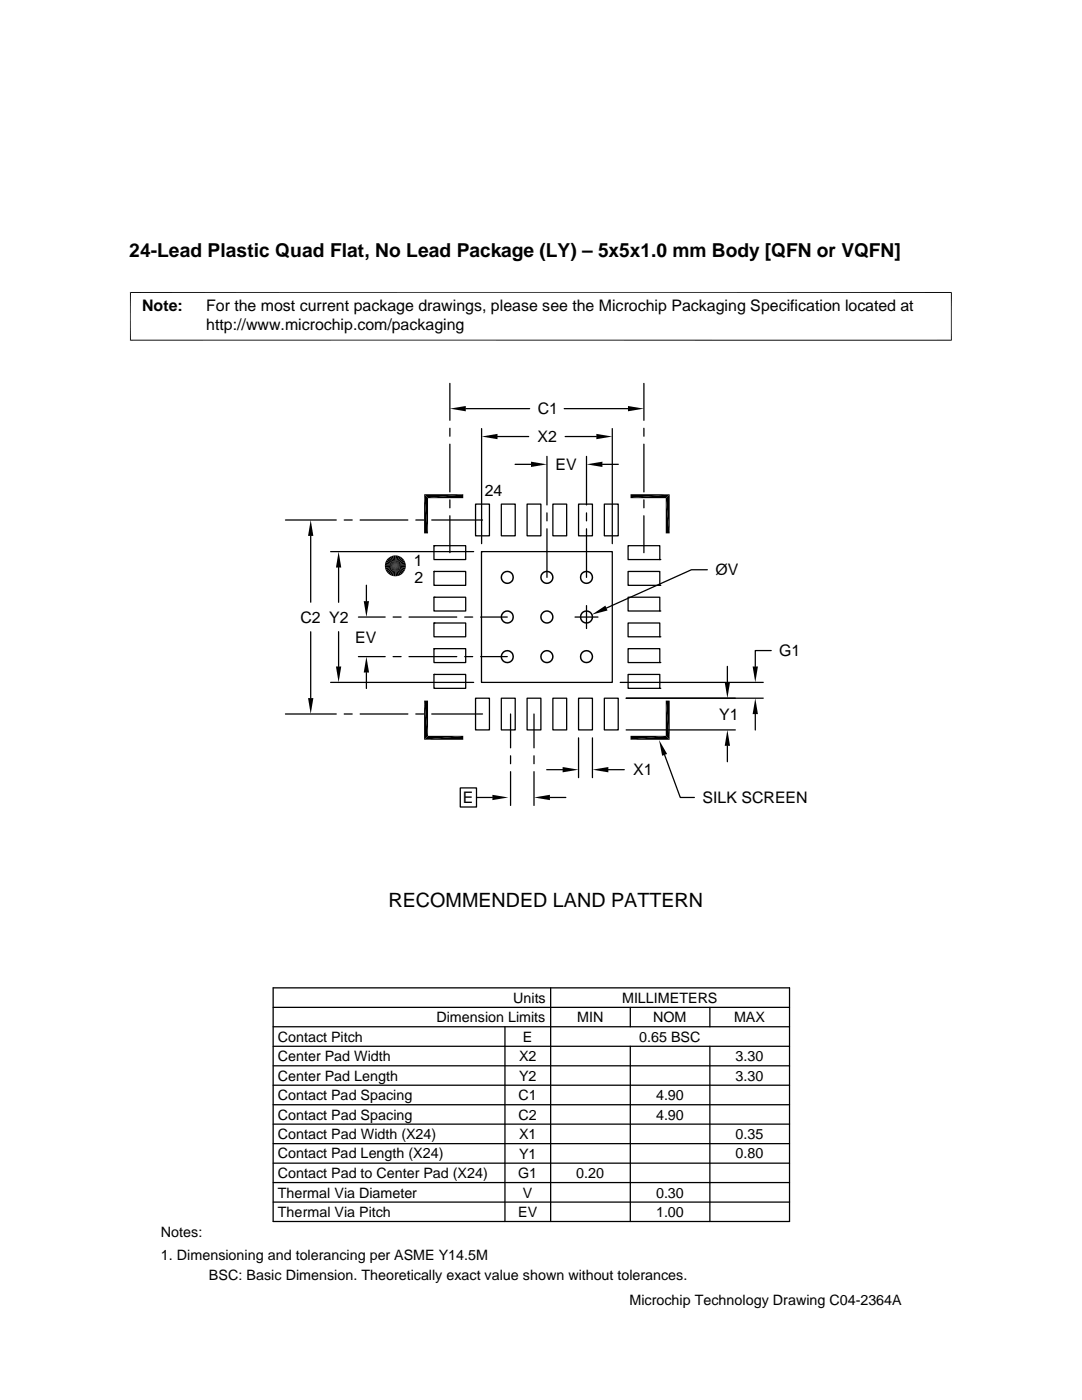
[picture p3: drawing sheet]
<svg xmlns="http://www.w3.org/2000/svg" width="216mm" height="279mm" viewBox="0 0 216 279" stroke-linecap="round" stroke-linejoin="round" font-family="sans-serif">
<g fill="none" stroke="#000" stroke-width=".25">
<path d="M89.8 76.5v7.4M128.5 76.5v7.4M89.8 85.5v1.6M89.8 88.6v9.6M89.8 99.8v1.5M92.9 81.6h12.8M96.1 85.5v23M99.3 87.1h6.2M102.8 92.7h3.2M109.1 91.1v9.7M112.6 81.6h12.7M112.8 87.1h6.2"/>
<path d="M117 91.1v9.7M120.2 92.7h3.2M122.2 85.5v23M128.5 85.5v1.6M128.5 88.6v9.6M128.5 99.8v1.5M57 103.8h10.1M62 107v13.2M66 110.1h28.5M67.6 113.3v6.9M68.7 103.8h1.6M71.9 103.8h9.5"/>
<path d="M73.1 116.8v3.2M83 103.8h1.6M86.1 103.8h10.2M86.6 108.9h6.3v2.8h-6.3zM86.6 108.9h.1M86.6 114h6.3v2.8h-6.3zM86.6 114h.1M86.6 119.2h6.3v2.7h-6.3zM86.6 119.2h.1M89.8 102.9v7.4M94.9 100.6h2.8v6.3h-2.8zM96.1 110.1h26.1v26.1h-26.1z"/>
<path d="M96.1 110.1h.1M100 100.6h2.8v6.3h-2.8zM105.2 100.6h2.7v6.3h-2.7zM109.1 102.4v1.5M109.1 105.5v9.7M110.3 100.6h2.8v6.3h-2.8zM115.4 100.6h2.8v6.3h-2.8zM117 102.4v1.5M117 105.5v9.7M120.6 100.6h2.8v6.3h-2.8zM125.3 119.2h6.4v2.7h-6.4zM125.3 114h6.4v2.8h-6.4z"/>
<path d="M125.3 108.9h6.4v2.8h-6.4zM128.5 102.9v7.4M131.7 116.8h.1M131.7 111.7h.1M141.1 113.7h-3.1l-17 7.6M62 126.1v13.2M66 136.2h28.5M67.6 126.1v6.9M71.5 131h5.4M71.5 123.1h5.4M73.1 134.2v3.2M78.4 131h1.6"/>
<path d="M78.4 123.1h1.6M81.6 131h9.5M81.6 123.1h9.5M86.6 124.3h6.3v2.8h-6.3zM86.6 124.3h.1M86.6 129.5h6.3v2.7h-6.3zM86.6 129.5h.1M86.6 134.6h6.3v2.8h-6.3zM86.6 134.6h.1M92.7 131h1.6M92.7 123.1h1.6M94.9 139.3h2.8v6.4h-2.8z"/>
<path d="M95.9 131h5.3M95.9 123.1h5.3M100 139.3h2.8v6.4h-2.8zM105.2 139.3h2.7v6.4h-2.7zM110.3 139.3h2.8v6.4h-2.8zM114.7 123.1h4.6M115.4 139.3h2.8v6.4h-2.8zM117 120.9v4.5M120.6 139.3h2.8v6.4h-2.8zM123.8 136.2h28.5M124.9 139.3h27.4M125.3 134.6h6.4v2.8h-6.4z"/>
<path d="M125.3 129.5h6.4v2.7h-6.4zM125.3 124.3h6.4v2.8h-6.4zM131.7 137.4h.1M131.7 132.2h.1M131.7 127.1h.1M131.7 121.9h.1M145.1 133v3.2M153.9 129.8h-3.2v3.2M57 142.5h10.1M68.7 142.5h1.6M71.9 142.5h9.5M83 142.5h1.6"/>
<path d="M86.1 142.5h10.2M91.8 157.2h3.3v3.9h-3.3zM95.1 159.2h3.2M101.9 142.5v6.7M101.9 150.8v1.6M101.9 154v6.7M106.6 142.5v6.7M106.6 150.8v1.6M106.6 154v6.7M109.1 153.6h3.2M109.7 159.2h3.2M115.4 147.3v7.9"/>
<path d="M118.2 147.3v7.9M121.4 153.6h3.2M124.9 145.7h21.8M132.6 150.6l3.1 8.6h2.9M145.1 148.8v3.2M150.7 142.5v3.2M54.5 197.1h103v46.7h-103zM109.9 197.1v46.7M54.5 201h103M54.5 204.9h103M54.5 212.7h103M54.5 208.8h103"/>
<path d="M54.5 216.6h103M100.8 204.9v38.9M125.8 201v3.9M125.8 208.8v35M141.6 201v3.9M141.6 208.8v35M54.5 224.3h103M54.5 228.2h103M54.5 236h103M54.5 232.1h103M54.5 220.5h103M54.5 239.9h103"/>
</g>
<g fill="none" stroke="#000" stroke-width=".3">
<circle cx="101.2" cy="115.2" r="1.18"/>
<circle cx="109.1" cy="115.2" r="1.19"/>
<circle cx="117" cy="115.2" r="1.19"/>
<circle cx="101.2" cy="123.1" r="1.19"/>
<circle cx="101.2" cy="131" r="1.18"/>
<circle cx="109.1" cy="123.1" r="1.19"/>
<circle cx="109.1" cy="131" r="1.19"/>
<circle cx="117" cy="123.1" r="1.19"/>
<circle cx="117" cy="131" r="1.19"/>
</g>
<path d="M26 58.3v9.7M189.8 58.3v9.7M189.9 58.4h-164M25.9 67.9h164" fill="none" stroke="#000" stroke-width=".2"/>
<g fill="#000">
<path d="M84.6 98.6h7.8l-7 .8zM85.4 99.4l7-.8v.8zM89.8 81.6l3.1-.6v1.1zM96.1 87.1l3.2-.5v1.1zM106 92.1l3.1 .6-3.1 .5zM119 86.6l3.2 .5-3.2 .6zM117 92.7l3.2-.6v1.1zM125.3 81l3.2 .6-3.2 .5zM125.8 98.6h7.8l-7.8 .8zM125.8 99.4l7.8-.8-.8 .8zM132.8 99.4l.8 7h-.8zM132.8 99.4l.8-.8v7.8z"/>
<path d="M62 103.8l.5 3.2h-1zM67.6 110.1l.5 3.2h-1.1zM72.6 120h1l-.5 3.1zM76.8 113.3l2.1-.4-2 .8zM76.9 112.1l2 .8-2.1-.4zM76.9 113.7l2-.8-1.8 1.2zM77.1 111.8l1.8 1.1-2-.8zM77.1 114.1l1.8-1.2-1.5 1.5zM77.4 111.4l1.5 1.5-1.8-1.1zM78.9 112.9l-1.2 1.8-.3-.3zM77.4 111.4l.3-.2 1.2 1.7zM78.9 112.9l-.8 2-.4-.2z"/>
<path d="M77.7 111.2l.4-.2 .8 1.9zM78.9 112.9l-.4 2.1-.4-.1zM78.1 111l.4-.1 .4 2zM78.9 112.9l.8 2-.4 .1zM79.3 110.9l.4 .1-.8 1.9zM78.9 112.9l1.2 1.8-.4 .2zM79.7 111l.4 .2-1.2 1.7zM78.9 112.9l1.5 1.5-.3 .3zM80.1 111.2l.3 .2-1.5 1.5zM78.9 112.9l1.7 1.2-.2 .3zM78.9 112.9l1.5-1.5 .2 .4zM78.9 112.9l1.9 .8-.2 .4z"/>
<path d="M78.9 112.9l1.7-1.1 .2 .3zM78.9 112.9l2 .4-.1 .4zM78.9 112.9l1.9-.8 .1 .4zM84.6 98.6l.8 7.8h-.8zM84.6 98.6l.8 .8v7zM61.5 139.3h1l-.5 3.2zM67 133h1.1l-.5 3.2zM73.1 131l.5 3.2h-1zM118.1 122.7l2.7-1.8 .4 .9zM132.8 139.8l.8 7.8-.8-.7zM132.8 139.8h.8v7.8zM144.6 136.2h1.1l-.6 3.1z"/>
<path d="M150.2 133h1l-.5 3.2zM84.6 139.8l.8 7.1-.8 .7zM84.6 139.8h.8v7.1zM84.6 147.6l7.8-.7v.7zM85.4 146.9h7l-7.8 .7zM98.3 158.6l3.1 .6-3.1 .5zM106.6 159.2l3.1-.6v1.1zM112.3 153.1l3.1 .5-3.1 .5zM118.2 153.6l3.2-.5v1zM131.5 147.7l1.6 2.8-1 .3zM125.8 146.9h7l-7 .7zM125.8 147.6l7-.7 .8 .7z"/>
<path d="M145.1 145.7l.6 3.1h-1.1zM150.7 139.3l.5 3.2h-1z"/>
</g>
<path d="M76.8 112.7h4.2M79.1 110.8v4.2" fill="none" stroke="#000" stroke-width=".4"/>
<path d="M78.7 110.8v4.2M81 113.1h-4.2" fill="none" stroke="#000" stroke-width=".42"/>
<text font-size="3.9" x="77.5" y="181.1">RECOMMENDED LAND PATTERN</text>
<text font-size="3.8" x="25.8" y="51.4">24-Lead Plastic Quad Flat, No Lead Package (LY) – 5x5x1.0 mm Body [QFN or VQFN]</text>
<g font-size="3.2">
<text x="28.4" y="62.1">Note:</text>
<text x="41.1" y="62.1">For the most current package drawings, please see the Microchip Packaging Specification located at</text>
<text x="41.1" y="65.8">http://www.microchip.com/packaging</text>
<text x="107.3" y="82.7">C1</text>
<text x="107.3" y="88.3">X2</text>
<text x="110.8" y="93.8">EV</text>
<text x="96.7" y="98.9">24</text>
<text x="82.6" y="113">1</text>
<text x="82.7" y="116.4">2</text>
<text x="142.8" y="114.8">ØV</text>
<text x="60" y="124.3">C2 Y2</text>
<text x="70.9" y="128.2">EV</text>
<text x="155.5" y="131">G1</text>
<text x="143.5" y="143.6">Y1</text>
<text x="126.3" y="154.7">X1</text>
<text x="92.4" y="160.3">E</text>
<text x="140.2" y="160.3">SILK SCREEN</text>
</g>
<g font-size="2.9">
<text x="102.4" y="200.1">Units</text>
<text x="124.1" y="200.1">MILLIMETERS</text>
<text x="55.4" y="207.9">Contact Pitch</text>
<text x="87.1" y="204">Dimension Limits</text>
<text x="104.4" y="207.9">E</text>
<text x="115.2" y="204">MIN</text>
<text x="127.6" y="207.9">0.65 BSC</text>
<text x="130.3" y="204">NOM</text>
<text x="146.5" y="204">MAX</text>
<text x="55.4" y="211.8">Center Pad Width</text>
<text x="55.4" y="215.7">Center Pad Length</text>
<text x="103.6" y="215.7">Y2</text>
<text x="103.6" y="211.8">X2</text>
<text x="146.8" y="215.7">3.30</text>
<text x="146.8" y="211.8">3.30</text>
<text x="55.4" y="219.6">Contact Pad Spacing</text>
<text x="103.5" y="219.6">C1</text>
<text x="130.9" y="219.6">4.90</text>
<text x="55.4" y="227.3">Contact Pad Width (X24)</text>
<text x="55.4" y="223.4">Contact Pad Spacing</text>
<text x="103.5" y="223.4">C2</text>
<text x="103.6" y="227.3">X1</text>
<text x="130.9" y="223.4">4.90</text>
<text x="146.8" y="227.3">0.35</text>
<text x="55.4" y="231.2">Contact Pad Length (X24)</text>
<text x="103.6" y="231.2">Y1</text>
<text x="146.8" y="231.2">0.80</text>
<text x="55.4" y="239">Thermal Via Diameter</text>
<text x="55.4" y="235.1">Contact Pad to Center Pad (X24)</text>
<text x="103.4" y="235.1">G1</text>
<text x="104.3" y="239">V</text>
<text x="115" y="235.1">0.20</text>
<text x="130.9" y="239">0.30</text>
<text x="55.4" y="242.9">Thermal Via Pitch</text>
<text x="103.4" y="242.9">EV</text>
<text x="130.9" y="242.9">1.00</text>
<text x="32.1" y="246.8">Notes:</text>
<text x="32.1" y="251.4">1. Dimensioning and tolerancing per ASME Y14.5M</text>
<text x="41.7" y="255.5">BSC: Basic Dimension. Theoretically exact value shown without tolerances.</text>
<text x="125.6" y="260.5">Microchip Technology Drawing C04-2364A</text>
</g>
</svg>
